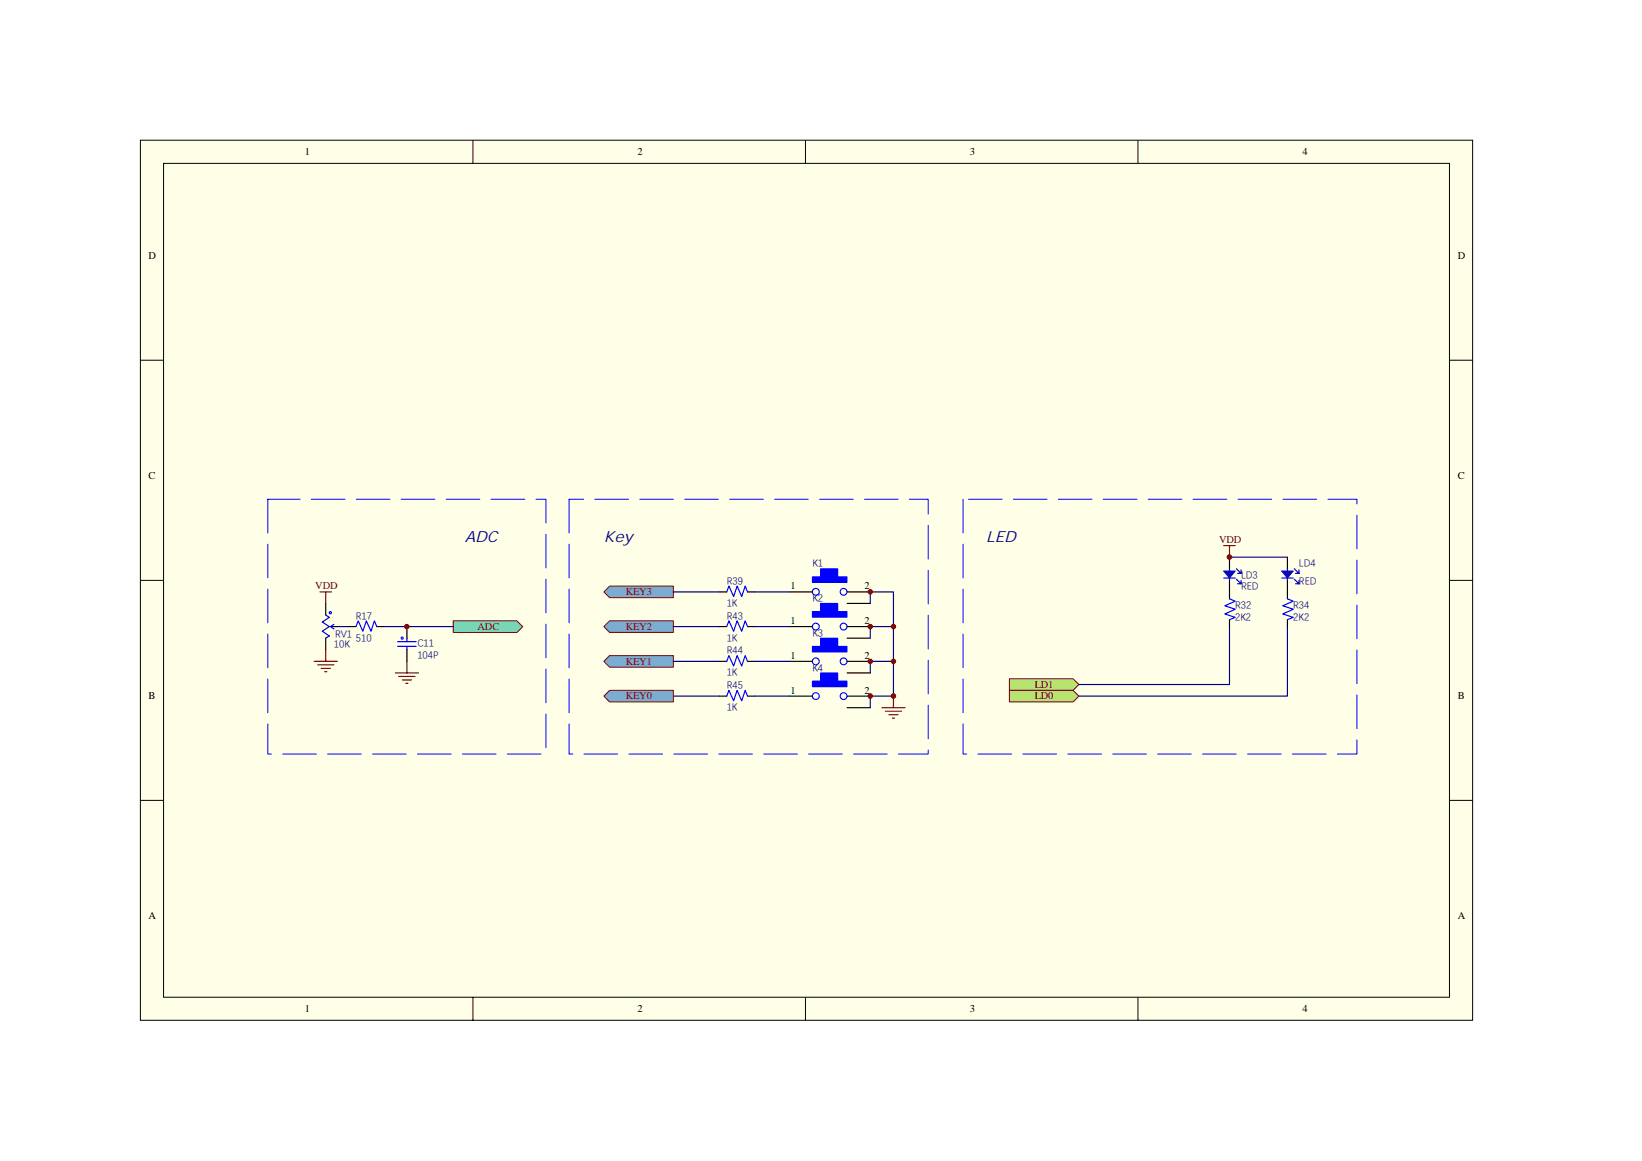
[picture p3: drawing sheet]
<svg xmlns="http://www.w3.org/2000/svg" width="297mm" height="210mm" viewBox="0 0 297 210" stroke-linecap="round" stroke-linejoin="round" font-family="sans-serif">
<path d="M25.4 25.4h241v159.1h-241z" fill="#ffffe8"/>
<g fill="none" stroke="#000" stroke-width=".18">
<path d="M25.4 25.4h241v159.1h-241zM29.6 29.5h232.6v150.9h-232.6zM85.6 25.4v4.1M145.7 25.4v4.1M205.9 25.4v4.1M25.4 65.2h4.2M262.2 65.2h4.2M25.4 105h4.2M262.2 105h4.2M25.4 144.8h4.2M262.2 144.8h4.2M85.6 180.4v4.2"/>
<path d="M145.7 180.4v4.2M205.9 180.4v4.2"/>
</g>
<path d="M82 112.3h11.5l1.1 1-1.1 1.1h-11.5z" fill-rule="evenodd" fill="#71d6c1" stroke="#800000" stroke-width=".18"/>
<path d="M57.9 107.1h2.1M58.9 107.1v2" fill="none" stroke="#800000" stroke-width=".21"/>
<path d="M182.6 122.8h11.5l1.1 1-1.1 1.1h-11.5z" fill-rule="evenodd" fill="#b7e36f" stroke="#800000" stroke-width=".18"/>
<path d="M56.8 119.6h4.2M58.9 117.5v2.1M57.5 120.2h2.9M58.1 120.9h1.7M58.7 121.5h.4" fill="none" stroke="#800000" stroke-width=".21"/>
<path d="M182.6 124.9h11.5l1.1 1-1.1 1.1h-11.5z" fill-rule="evenodd" fill="#b7e36f" stroke="#800000" stroke-width=".18"/>
<path d="M73.6 119.6v2.1M71.5 121.7h4.2M72.1 122.3h3M72.8 123h1.6M73.4 123.6h.4" fill="none" stroke="#800000" stroke-width=".21"/>
<path d="M61 113.3h2.1M69.4 113.3h12.6" fill="none" stroke="#000080" stroke-width=".21"/>
<path d="M48.4 90.3v46.1h50.4v-46.1h-50.4" fill="none" stroke="#00f" stroke-width=".18" stroke-dasharray="6.1 2"/>
<path d="M73.6 113.3v2.1M73.6 117.5v2.1" fill="none" stroke="#000" stroke-width=".21"/>
<path d="M71.9 116.9h3.4M71.9 116.1h3.4M73.6 115.4v.7M73.6 116.9v.6" fill="none" stroke="#00f" stroke-width=".21"/>
<circle cx="72.8" cy="115.4" r=".2" fill="#c0c0c0" stroke="#00f" stroke-width=".18"/>
<path d="M58.9 109.1v2.1M58.9 115.4v2.1M60 113.3h1M63.1 113.3h1.3M68.2 113.3h1.2" fill="none" stroke="#000" stroke-width=".21"/>
<g fill="none" stroke="#00f" stroke-width=".21">
<path d="M60.4 112.9l-.6 .4 .6 .4M64.4 113.3l.4-1 .8 1.9 .7-1.9 .8 1.9 .6-1.9 .5 1"/>
<circle cx="59.8" cy="110.8" r=".2"/>
</g>
<path d="M58.9 111.2l.7 .5-1.3 .8 1.3 .8-1.3 .9 1.3 .8-.7 .4" fill="none" stroke="#0000bf" stroke-width=".21"/>
<path d="M222.4 119.6v4.2h-27.2" fill="none" stroke="#000080" stroke-width=".21"/>
<path d="M174.2 90.3v46.1h71.3v-46.1h-71.3" fill="none" stroke="#00f" stroke-width=".18" stroke-dasharray="6.1 2"/>
<path d="M109.2 119.6l1.1-1h11.5v2.1h-11.5z" fill-rule="evenodd" fill="#7bacd1" stroke="#800000" stroke-width=".18"/>
<path d="M222.4 113.3v6.3M232.9 113.3v12.6h-37.7" fill="none" stroke="#000080" stroke-width=".21"/>
<path d="M103 90.3v46.1h64.9v-46.1h-64.9" fill="none" stroke="#00f" stroke-width=".18" stroke-dasharray="6.1 2"/>
<path d="M109.2 113.3l1.1-1h11.5v2.1h-11.5z" fill-rule="evenodd" fill="#7bacd1" stroke="#800000" stroke-width=".18"/>
<path d="M121.8 125.9h8.4" fill="none" stroke="#000080" stroke-width=".21"/>
<path d="M109.2 125.9l1.1-1h11.5v2.1h-11.5z" fill-rule="evenodd" fill="#7bacd1" stroke="#800000" stroke-width=".18"/>
<path d="M221.4 98.7h2.1M222.4 98.7v2.1M159.5 128h4.2M160.2 128.6h2.9M160.8 129.3h1.7M161.4 129.9h.4M161.6 125.9v2.1" fill="none" stroke="#800000" stroke-width=".21"/>
<path d="M121.8 119.6h8.4M121.8 113.3h8.4M157.4 113.3h4.2v12.6h-4.2M157.4 119.6h4.2M222.4 100.8h10.5" fill="none" stroke="#000080" stroke-width=".21"/>
<g fill="none" stroke="#0000bf" stroke-width=".21">
<path d="M221.4 104.5h2.1M222.4 102.9v2.1M223.7 102.9l.8 .8M223.7 104.8l.8 .8M223.9 103.7h.6M223.9 105.6h.6M224.5 103.1v.6M224.5 105v.6M231.9 104.5h2.1M232.9 102.9v2.1M234.1 102.9l.9 .8M234.1 104.8l.9 .8"/>
<path d="M234.4 103.7h.6M234.4 105.6h.6M235 103.1v.6M235 105v.6"/>
</g>
<g fill="#0000bf" stroke="#0000bf" stroke-width=".18">
<path d="M231.9 103.3h2.1l-1.1 1.2z"/>
<path d="M221.4 103.3h2.1l-1.1 1.2z"/>
</g>
<g fill="none" stroke="#000" stroke-width=".21">
<path d="M130.2 113.3h1.3M130.2 119.6h1.3M135.2 113.3h1.3M135.2 119.6h1.3M142.8 113.3h4.2M153.2 113.3h4.2M222.4 100.8v2.1M222.4 105v3.3M222.4 112.1v1.2M232.9 100.8v2.1M232.9 105v3.3M232.9 112.1v1.2"/>
<path d="M130.2 125.9h1.3M135.2 125.9h1.3"/>
</g>
<g fill="none" stroke="#00f" stroke-width=".21">
<path d="M131.5 113.3l.4-1 .8 1.9 .6-1.9 .9 1.9 .6-1.9 .4 1M131.5 119.6l.4-1 .8 1.9 .6-1.9 .9 1.9 .6-1.9 .4 1M222.4 108.3l1.1 .4-1.9 .9 1.9 .6-1.9 .8 1.9 .7-1.1 .4M232.9 108.3l1.1 .4-2 .9 2 .6-2 .8 2 .7-1.1 .4M131.5 125.9l.4-1 .8 1.8 .6-1.8 .9 1.8 .6-1.8 .4 1"/>
<circle cx="147.6" cy="113.3" r=".62"/>
<circle cx="152.6" cy="113.3" r=".62"/>
</g>
<path d="M147 110.6h6.2v1h-6.2z" fill="#00f"/>
<path d="M147 110.6h6.2v1h-6.2z" fill="none" stroke="#00f" stroke-width=".18"/>
<path d="M148.5 109.2h3.1v1.4h-3.1z" fill="#00f"/>
<path d="M148.4 109.1h3.2v1.5h-3.2z" fill="none" stroke="#00f" stroke-width=".18"/>
<path d="M142.8 119.6h4.2M153.2 115.4h4.2M153.2 119.6h4.2" fill="none" stroke="#000" stroke-width=".21"/>
<path d="M136.5 113.3h6.3" fill="none" stroke="#000080" stroke-width=".21"/>
<g fill="none" stroke="#00f" stroke-width=".21">
<circle cx="147.6" cy="119.6" r=".62"/>
<circle cx="152.6" cy="119.6" r=".62"/>
</g>
<path d="M147 116.9h6.2v1h-6.2z" fill="#00f"/>
<path d="M147 116.9h6.2v1h-6.2z" fill="none" stroke="#00f" stroke-width=".18"/>
<path d="M148.5 115.4h3.1v1.5h-3.1z" fill="#00f"/>
<path d="M148.4 115.4h3.2v1.5h-3.2z" fill="none" stroke="#00f" stroke-width=".18"/>
<path d="M142.8 125.9h4.2M153.2 121.7h4.2M153.2 125.9h4.2" fill="none" stroke="#000" stroke-width=".21"/>
<g fill="none" stroke="#00f" stroke-width=".21">
<circle cx="147.6" cy="125.9" r=".62"/>
<circle cx="152.6" cy="125.9" r=".62"/>
</g>
<path d="M147 123.2h6.2v1h-6.2z" fill="#00f"/>
<path d="M147 123.2h6.2v1h-6.2z" fill="none" stroke="#00f" stroke-width=".18"/>
<path d="M148.5 121.7h3.1v1.5h-3.1z" fill="#00f"/>
<path d="M148.4 121.7h3.2v1.5h-3.2z" fill="none" stroke="#00f" stroke-width=".18"/>
<path d="M153.2 128h4.2" fill="none" stroke="#000" stroke-width=".21"/>
<path d="M136.5 119.6h6.3M136.5 125.9h6.3" fill="none" stroke="#000080" stroke-width=".21"/>
<path d="M110.3 106h11.5v2.1h-11.5l-1.1-1z" fill-rule="evenodd" fill="#7bacd1" stroke="#800000" stroke-width=".18"/>
<path d="M121.8 107.1h8.4" fill="none" stroke="#000080" stroke-width=".21"/>
<path d="M130.2 107.1h1.3M135.2 107.1h1.3M142.8 107.1h4.2M153.2 107.1h4.2" fill="none" stroke="#000" stroke-width=".21"/>
<g fill="none" stroke="#00f" stroke-width=".21">
<path d="M131.5 107.1l.4-1.1 .8 1.9 .6-1.9 .9 1.9 .6-1.9 .4 1.1"/>
<circle cx="147.6" cy="107" r=".62"/>
<circle cx="152.6" cy="107" r=".62"/>
</g>
<path d="M147 104.4h6.2v.9h-6.2z" fill="#00f"/>
<path d="M147 104.3h6.2v1h-6.2z" fill="none" stroke="#00f" stroke-width=".18"/>
<path d="M148.5 102.9h3.1v1.4h-3.1z" fill="#00f"/>
<path d="M148.4 102.9h3.2v1.4h-3.2z" fill="none" stroke="#00f" stroke-width=".18"/>
<path d="M153.2 109.1h4.2" fill="none" stroke="#000" stroke-width=".21"/>
<path d="M136.5 107.1h6.3M157.4 109.1v-2h4.2v6.2M157.4 113.3v2.1M157.4 119.6v2.1M157.4 125.9v2.1" fill="none" stroke="#000080" stroke-width=".21"/>
<g fill="#800000" stroke="#800000" stroke-width=".18">
<circle cx="73.6" cy="113.3" r=".4"/>
<circle cx="161.6" cy="125.9" r=".41"/>
<circle cx="161.6" cy="113.3" r=".4"/>
<circle cx="161.6" cy="119.6" r=".4"/>
<circle cx="222.4" cy="100.8" r=".41"/>
<circle cx="157.4" cy="107" r=".4"/>
<circle cx="157.4" cy="113.3" r=".4"/>
<circle cx="157.4" cy="119.6" r=".4"/>
<circle cx="157.4" cy="125.9" r=".41"/>
</g>
<g font-size="2.8" fill="#000080">
<text x="84.1" y="98.1">ADC</text>
<text x="109.2" y="98.1">Key</text>
<text x="178.4" y="98.1">LED</text>
</g>
<g font-size="1.9">
<text x="55.2" y="28">1</text>
<text x="115.3" y="28">2</text>
<text x="175.5" y="28">3</text>
<text x="235.6" y="28">4</text>
<text x="26.9" y="46.9">D</text>
<text x="263.7" y="46.9">D</text>
<text x="26.9" y="86.7">C</text>
<text x="263.7" y="86.7">C</text>
<text x="143" y="106.6">1</text>
<text x="156.4" y="106.6">2</text>
<text x="143" y="112.9">1</text>
<text x="156.4" y="112.9">2</text>
<text x="143" y="119.1">1</text>
<text x="156.4" y="119.1">2</text>
<text x="143" y="125.4">1</text>
<text x="156.4" y="125.4">2</text>
<text x="26.9" y="126.5">B</text>
<text x="263.7" y="126.5">B</text>
<text x="26.9" y="166.3">A</text>
<text x="263.7" y="166.3">A</text>
<text x="55.2" y="183">1</text>
<text x="115.3" y="183">2</text>
<text x="175.5" y="183">3</text>
<text x="235.6" y="183">4</text>
</g>
<g font-size="1.9" fill="#800000">
<text x="220.5" y="98.2">VDD</text>
<text x="57" y="106.6">VDD</text>
<text x="113.2" y="107.6">KEY3</text>
<text x="86.4" y="113.9">ADC</text>
<text x="113.2" y="113.9">KEY2</text>
<text x="113.2" y="120.2">KEY1</text>
<text x="187.2" y="124.4">LD1</text>
<text x="113.2" y="126.5">KEY0</text>
<text x="187.2" y="126.5">LD0</text>
</g>
<g font-size="1.8" fill="#000080">
<text x="131.5" y="105.6">R39</text>
<text x="147" y="102.4">K1</text>
<text x="224.5" y="104.5">LD3</text>
<text x="224.5" y="106.6">RED</text>
<text x="235" y="102.4">LD4</text>
<text x="235" y="105.6">RED</text>
<text x="64.4" y="111.9">R17</text>
<text x="131.5" y="111.9">R43</text>
<text x="131.5" y="109.6">1K</text>
<text x="147" y="108.7">K2</text>
<text x="223.5" y="110">R32</text>
<text x="223.5" y="112.1">2K2</text>
<text x="234" y="110">R34</text>
<text x="234" y="112.1">2K2</text>
<text x="60.4" y="117.1">10K</text>
<text x="60.6" y="115.2">RV1</text>
<text x="64.4" y="115.8">510</text>
<text x="75.5" y="116.9">C11</text>
<text x="75.5" y="119">104P</text>
<text x="131.5" y="118.2">R44</text>
<text x="131.5" y="115.8">1K</text>
<text x="147" y="115">K3</text>
<text x="131.5" y="124.4">R45</text>
<text x="131.5" y="122.1">1K</text>
<text x="147" y="121.3">K4</text>
<text x="131.5" y="128.4">1K</text>
</g>
</svg>
